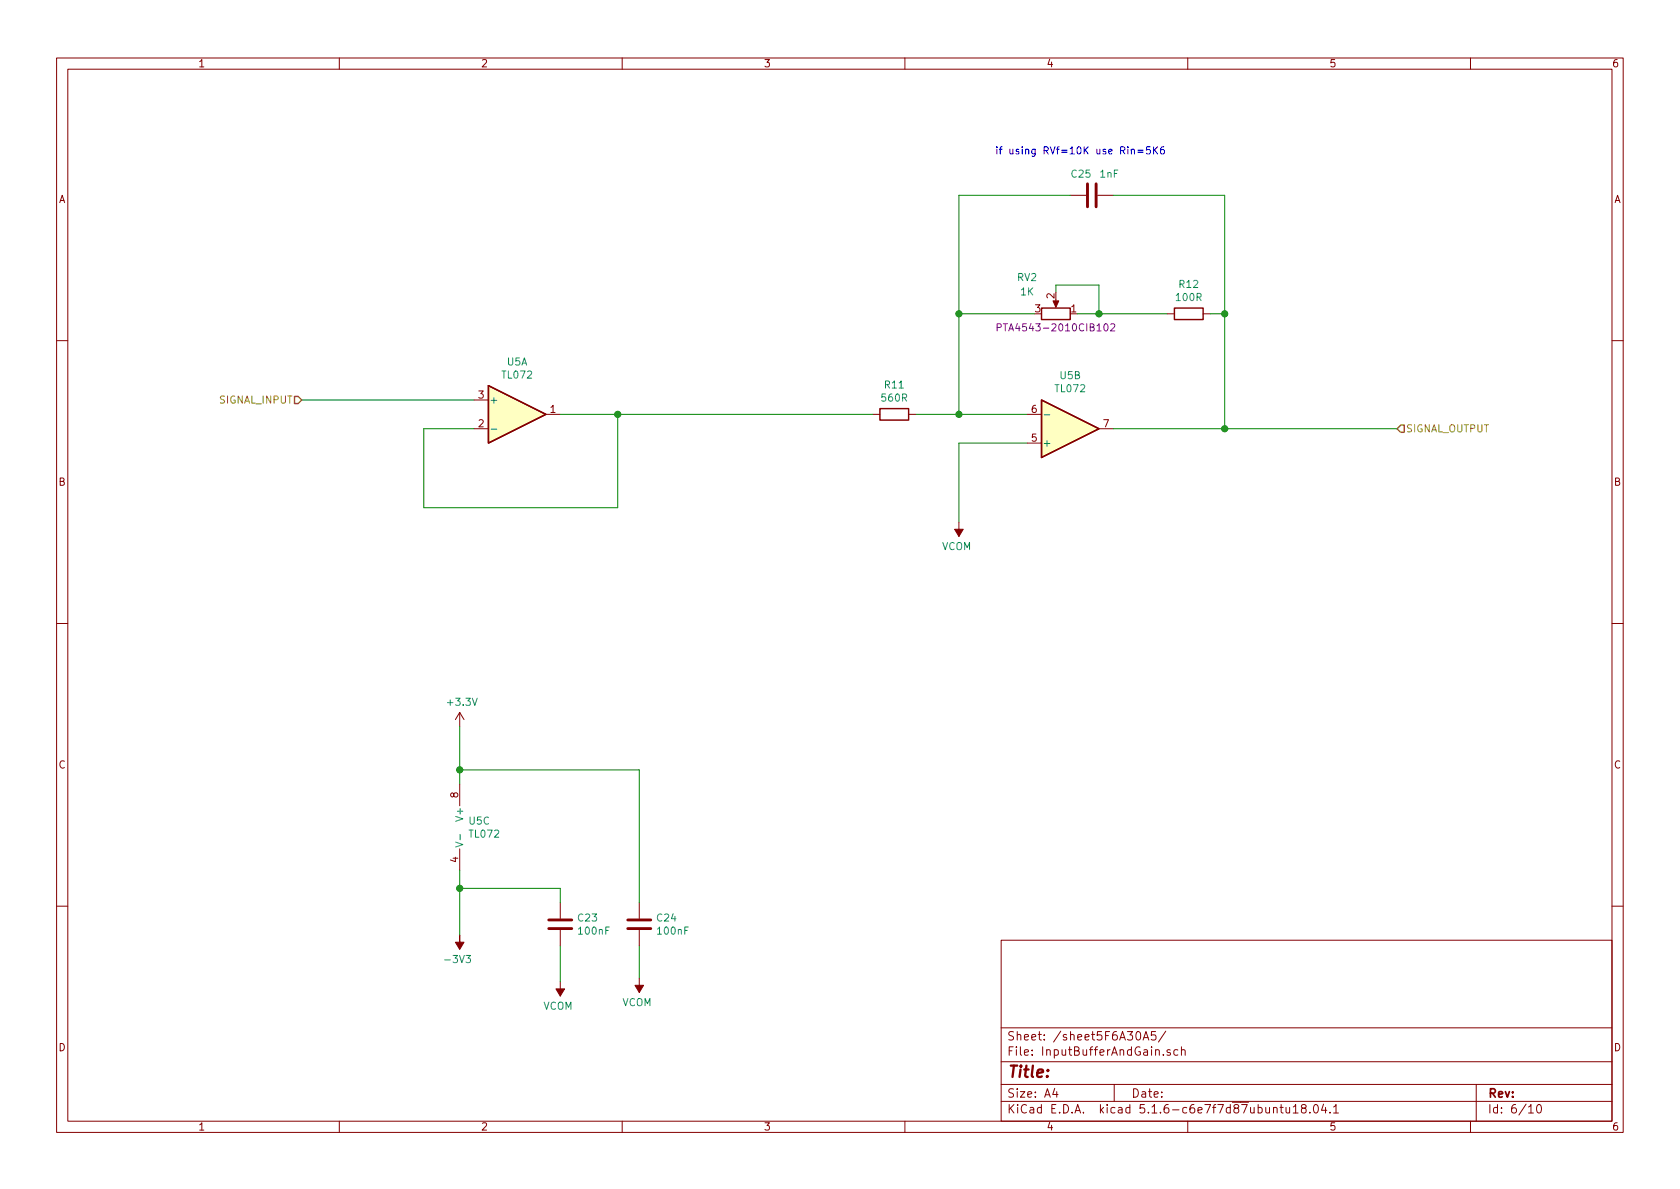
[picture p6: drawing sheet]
<svg xmlns="http://www.w3.org/2000/svg" width="297mm" height="210mm" viewBox="0 0 297 210" stroke-linecap="round" stroke-linejoin="round" font-family="sans-serif">
<g fill="none" stroke="#840000" stroke-width=".18">
<path d="M10 10.3h277v189.9h-277zM12 12.2h273v186.1h-273zM60 10.3v1.9M110 10.3v1.9M160 10.3v1.9M210 10.3v1.9M260 10.3v1.9M189.2 34.5h2.8M194.1 34.5h2.7M186.7 53v1M206.4 55.5h1.2M212.7 55.5h1.3"/>
<path d="M10 60.2h2M83.8 75.8h2.6M83.8 70.7h2.6M96.5 73.3h2.6M154.3 73.3h1.3M160.7 73.3h1.2M181.6 78.4h2.5M181.6 73.3h2.5M194.3 75.8h2.5M285 60.2h2M169.5 92.3v2.6M10 110.3h2"/>
<path d="M285 110.3h2M81.3 126l-.8 1.2M81.3 126v2.5M81.3 138.7v3.8M81.3 126l.7 1.2M81.3 150.1v3.8M99.1 159.6v2.8M113 159.6v2.8M10 160.2h2M99.1 164.5v2.8M99.1 173.6v2.5M113 164.5v2.8"/>
<path d="M113 173v2.5M177 166.3h108v32h-108zM285 160.2h2M60 198.3v1.9M110 198.3v1.9M160 198.3v1.9M177 194.8h108M177 191.8h108M177 187.8h108M177 181.8h108M186.5 192.5l-.4 1h1M186.8 193v1"/>
<path d="M197 191.8v3M201 182.6l.3-.2a.94 .94 0 0 1 0 1.5 .82 .82 0 0 1-.3-1.3zM202.1 183.9l.5-1.5 .5 1.5M202.3 183.5h.7M204.3 182.4h-.7v.7l.2-.1 .5 .1 .1 .2-.1 .5-.2 .1-.5-.1M205.7 186.5v.1M206.1 182.3l-1.3 2M206.9 185.7a.37 .37 0 0 0-.6 .1l.1 .2 .5 .2 .1 .1-.2 .3-.5-.1M208.3 185.7l-.5-.1-.3 .3 .2 .6h.6M208.9 185.7h.1a.37 .37 0 0 1 .5 .1v.8M208.9 185.1v1.5M210 198.3v1.9"/>
<path d="M225.2 196l.2-.2 .3 .1 .1 .9M226.3 195.8h.6M226.5 195.3v1.3l.4 .2M227.4 195.8l.1 .9 .3 .1 .2-.1M228 195.8v1M228.7 195.8l.4-.5v1.5M228.7 196.8h.8M230.4 196l-.3-.2v-.3a.48 .48 0 0 1 .8 0l-.1 .4-.7 .2v.4l.3 .3h.3l.2-.3v-.4l-.2-.1M231.6 196.7v.1M232.4 195.4l.2-.1a.8 .8 0 0 1 .5 .8 .8 .8 0 0 1-.5 .7 1 1 0 0 1-.2-1.4zM234 195.2l-.3 1.1h.9M234.4 195.8v1"/>
<path d="M235.2 196.7v.1M235.8 195.8l.4-.5v1.5M235.8 196.8h.9M260 198.3v1.9M261 191.8v6.5M270.3 195.8l.4-.5v1.5M270.3 196.8h.8M271.8 195.5l.4-.2a.94 .94 0 0 1 0 1.5 .79 .79 0 0 1-.4-1.3z"/>
</g>
<path d="M192.3 32.5v4.1M193.8 32.5v4.1M97 164.2h4.1M97 162.7h4.1M111 164.2h4.1M111 162.7h4.1" fill="none" stroke="#840000" stroke-width=".51"/>
<g fill="#840000" stroke="#840000" stroke-width=".18">
<path d="M81.3 165.3v1.3h.7l-.7 1.3-.8-1.3h.8z"/>
<path d="M168.8 93.6h1.5l-.8 1.3z"/>
<path d="M112.3 174.2h1.5l-.8 1.3z"/>
<path d="M98.3 174.9h1.5l-.7 1.2z"/>
<path d="M186.2 53.2h1l-.5 1.2z"/>
</g>
<path d="M86.8 75.9h1M184.6 73.3h1M80.6 148.9l1.2 .4-1.2 .5M81.4 147.5v1" fill="none" stroke="#008484" stroke-width=".18"/>
<g fill="#ffffc2" stroke="#ffffc2" stroke-width=".18">
<path d="M184.1 70.7l10.2 5.1-10.2 5.1z"/>
<path d="M86.4 68.2l10.1 5.1-10.1 5.1z"/>
</g>
<path d="M184.1 54.5h5.1v2h-5.1zM207.6 54.5h5.1v2h-5.1zM86.4 68.2l10.1 5.1-10.1 5.1zM155.6 72.3h5.1v2h-5.1zM184.1 70.7l10.2 5.1-10.2 5.1z" fill="none" stroke="#840000" stroke-width=".25"/>
<path d="M176.3 57.9h.6l.1-.2v-.3l-.2-.2h-.5v1.3M196.4 57.4l.5-.2 .2 .4v.2l-.8 .7h.8" fill="none" stroke="#840084" stroke-width=".18"/>
<g fill="none" stroke="#008400" stroke-width=".18">
<path d="M189.2 34.5h-19.7v38.8M196.8 34.5h19.7v41.3M169.5 55.5h13.4M186.7 51.7v-1.3h7.6v5.1M190.5 55.5h15.9M214 55.5h2.5M53.3 70.7h30.5M99.1 73.3h55.2M109.2 73.3v16.5h-34.3v-14h8.9M161.9 73.3h19.7M181.6 78.4h-12.1v13.9M196.8 75.8h50.2"/>
<path d="M81.3 128.5v10.2M81.3 136.1h31.7v23.5M81.3 153.9v11.4M81.3 157.1h17.8v2.5M99.1 167.3v6.3M113 167.3v5.7"/>
</g>
<path d="M52.1 70.1h.6l.6 .6-.6 .7h-.6zM247.6 75.2h.7v1.2h-.7l-.6-.6z" fill="none" stroke="#848400" stroke-width=".25"/>
<path d="M200 26.5l.2-.1h.3l.1 .8M201.2 26.6h.9M201.2 26.9h.9M203.4 26h-.7v.6l.2-.2 .4 .1 .1 .6-.2 .1-.5-.1M204 26v1.2M204.1 26.5l.6 .7M204.7 26l-.7 .7M205.8 26h-.4a.87 .87 0 0 0 0 1.2l.4-.1v-.5l-.4-.2-.2 .3" fill="none" stroke="#0000c2" stroke-width=".18"/>
<g fill="#008400" stroke="#008400" stroke-width=".25">
<circle cx="109.2" cy="73.3" r=".51"/>
<circle cx="81.3" cy="157.1" r=".51"/>
<circle cx="194.3" cy="55.5" r=".51"/>
<circle cx="81.3" cy="136.1" r=".51"/>
<circle cx="169.5" cy="73.3" r=".51"/>
<circle cx="216.5" cy="75.8" r=".51"/>
<circle cx="216.5" cy="55.5" r=".51"/>
<circle cx="169.5" cy="55.5" r=".51"/>
</g>
<text font-size="2.8" fill="#840000" x="178" y="190.5">Title:</text>
<g font-size="2.1" fill="#840000">
<text x="178" y="184">Sheet: /sheet5F6A30A5/</text>
<text x="178" y="186.7">File: InputBufferAndGain.sch</text>
<text x="178" y="196.9">KiCad E.D.A. kicad 5.1.6-c6e7f7d87ubuntu18.04.1</text>
<text x="178" y="194.1">Size: A4</text>
<text x="200" y="194.1">Date:</text>
<text x="263" y="194.1">Rev:</text>
<text x="263" y="196.9">Id: 6/10</text>
</g>
<g font-size="1.8" fill="#840000">
<text x="35" y="11.9">1</text>
<text x="85" y="11.9">2</text>
<text x="135" y="11.9">3</text>
<text x="185" y="11.9">4</text>
<text x="235" y="11.9">5</text>
<text x="285" y="11.9">6</text>
<text x="10.4" y="35.9">A</text>
<text x="285.4" y="35.9">A</text>
<text x="186.4" y="52.8" transform="rotate(-90 186.4 52.8)">2</text>
<text x="183" y="55.2">3</text>
<text x="189.4" y="55.2">1</text>
<text x="84.6" y="70.5">3</text>
<text x="84.6" y="75.6">2</text>
<text x="97.3" y="73">1</text>
<text x="182.4" y="73">6</text>
<text x="195.1" y="75.6">7</text>
<text x="182.4" y="78.1">5</text>
<text x="10.4" y="85.9">B</text>
<text x="285.4" y="85.9">B</text>
<text x="10.4" y="135.9">C</text>
<text x="285.4" y="135.9">C</text>
<text x="81" y="141.1" transform="rotate(-90 81 141.1)">8</text>
<text x="81" y="152.5" transform="rotate(-90 81 152.5)">4</text>
<text x="10.4" y="185.9">D</text>
<text x="285.4" y="185.9">D</text>
<text x="35" y="199.9">1</text>
<text x="85" y="199.9">2</text>
<text x="135" y="199.9">3</text>
<text x="185" y="199.9">4</text>
<text x="235" y="199.9">5</text>
<text x="285" y="199.9">6</text>
</g>
<text font-size="1.8" fill="#0000c2" x="175.9" y="27.3">if using RVf=10K use Rin=5K6</text>
<g font-size="1.8" fill="#008484">
<text x="189.5" y="31.4">C25</text>
<text x="194.5" y="31.4">1nF</text>
<text x="179.9" y="49.7">RV2</text>
<text x="180.5" y="52.2">1K</text>
<text x="208.1" y="53.2">100R</text>
<text x="208.6" y="50.9">R12</text>
<text x="89.7" y="64.6">U5A</text>
<text x="86.5" y="71.4">+</text>
<text x="88.9" y="66.9">TL072</text>
<text x="156" y="71">560R</text>
<text x="156.5" y="68.7">R11</text>
<text x="186.7" y="69.4">TL072</text>
<text x="187.5" y="67.1">U5B</text>
<text x="184.3" y="79">+</text>
<text x="166.5" y="97.3">VCOM</text>
<text x="79.3" y="124.8">+3.3V</text>
<text x="81.9" y="144.8" transform="rotate(-90 81.9 144.8)">V+</text>
<text x="83" y="145.8">U5C</text>
<text x="83.1" y="148.1">TL072</text>
<text x="102.3" y="163">C23</text>
<text x="102.4" y="165.3">100nF</text>
<text x="116.2" y="163">C24</text>
<text x="116.4" y="165.3">100nF</text>
<text x="79" y="170.3">-3V3</text>
<text x="96" y="178.6">VCOM</text>
<text x="110" y="177.9">VCOM</text>
</g>
<text font-size="1.8" fill="#840084" x="177.7" y="58.6">PTA4543-2010CIB102</text>
<g font-size="1.8" fill="#848400">
<text x="38.8" y="71.4">SIGNAL_INPUT</text>
<text x="248.5" y="76.4">SIGNAL_OUTPUT</text>
</g>
</svg>
